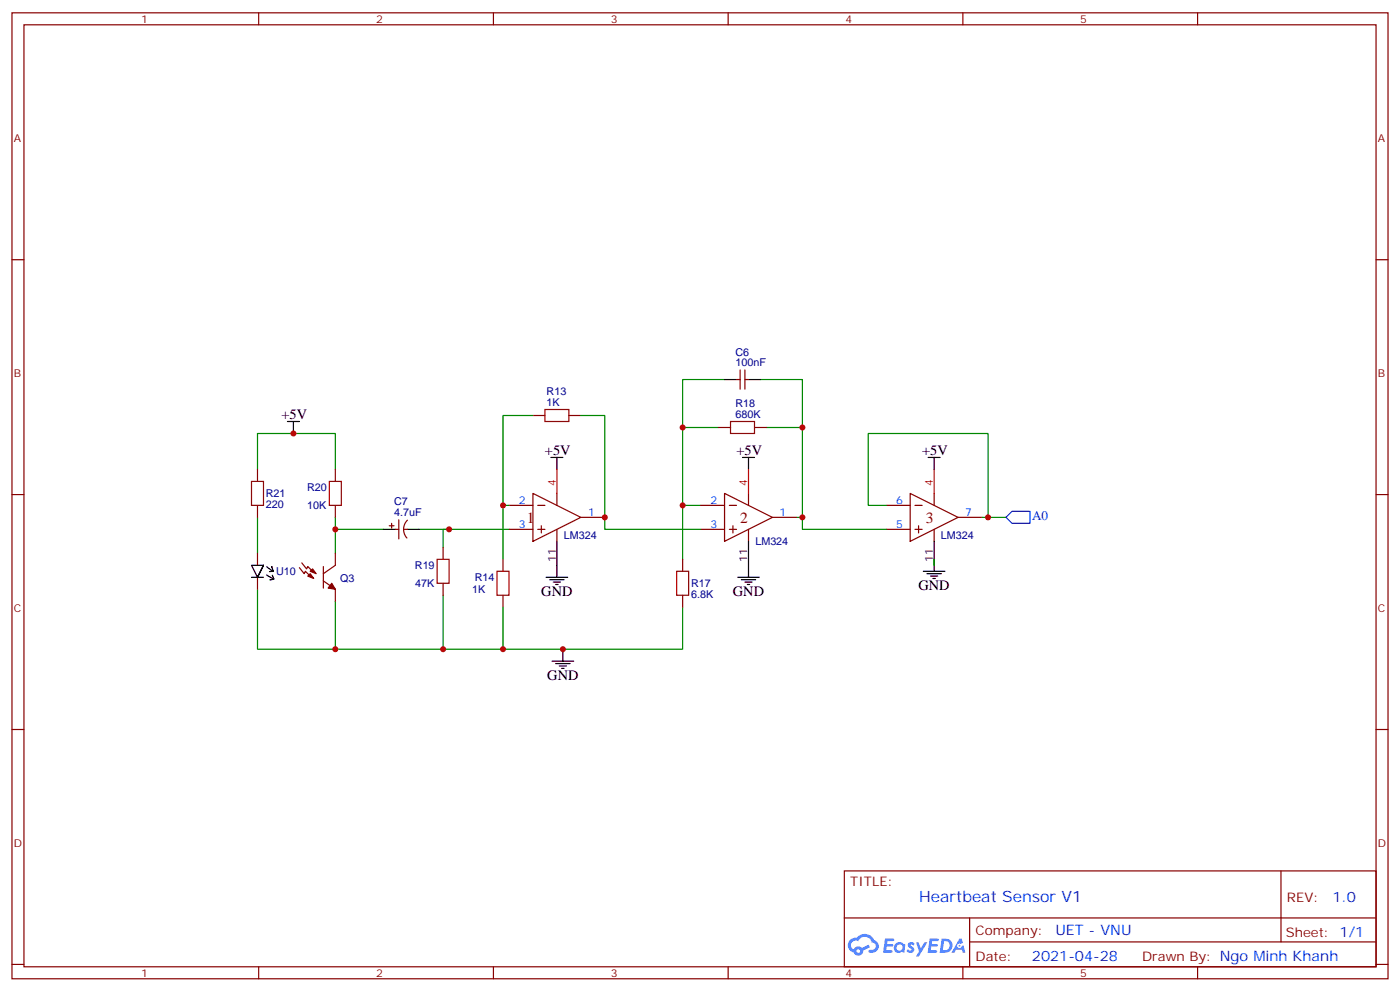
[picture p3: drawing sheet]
<svg xmlns="http://www.w3.org/2000/svg" width="412mm" height="292mm" viewBox="0 0 412 292" stroke-linecap="round" stroke-linejoin="round" font-family="sans-serif">
<g fill="none" stroke="#870000" stroke-width=".35">
<path d="M3.5 3.8h405.4v284.3h-405.4zM7.1 7.3h398.2v277.3h-398.2zM76.2 3.8v3.5M145.3 3.8v3.5M214.5 3.8v3.5M283.6 3.8v3.5M352.8 3.8v3.5M3.5 76.4h3.6M405.3 76.4h3.6M3.5 145.6h3.6M405.3 145.6h3.6M3.5 214.7h3.6"/>
<path d="M405.3 214.7h3.6M248.7 256.4h156.6v28.2h-156.6zM377.3 256.4v20.9M248.7 270.2h156.5M285.6 277.3h119.6M285.6 270.2v14.1M3.5 283.9h3.6M76.2 284.6v3.5M145.3 284.6v3.5M214.5 284.6v3.5M283.6 284.6v3.5M352.8 284.6v3.5"/>
<path d="M405.3 283.9h3.6"/>
</g>
<g fill="#5487ff">
<path d="M267.7 277.5a1.22 1.22 0 0 1 1.7 .3l-.4 .6a.47 .47 0 0 0-.3-.4 .47 .47 0 0 0-.5 .2l.1 .2a1.14 1.14 0 0 1 .8 1.7 1.14 1.14 0 0 1-1.9 0l-.2-.2 .5-.5 .7 .4a.29 .29 0 0 0 .3-.2 .29 .29 0 0 0-.2-.4 1.04 1.04 0 0 1-.6-1.7z"/>
<path d="M260.7 276.3h2.4l.3 .2-.2 .5h-1.8l-.1 .9h1.5l.3 .4-.3 .3h-1.6l-.2 1.1 1.7 .1 .2 .3-.2 .3h-2.6z"/>
<path d="M273.8 276.3h2.4l.3 .2-.1 .5h-1.8l-.2 .9h1.6l.3 .4-.4 .3h-1.6l-.1 1.1 1.7 .1 .2 .3-.2 .3h-2.6z"/>
<path d="M282.6 276.3h.7l.3 1.2-.6 .4a.69 .69 0 0 0-1 .2 .69 .69 0 0 0 .4 1 .69 .69 0 0 0 .9-.6l.5-.3 .6 2.2h-.8l-.2-.8h-1.8l-.5 .8h-.8z"/>
<path d="M269.8 277.4h.8l.6 1.8 1.1-1.8h.9l-2.6 4.2h-.8l.9-1.6z"/>
<path d="M277.4 276.3l-.6 4.1h1.3a2.11 2.11 0 0 0 2.5-2.1 2.11 2.11 0 0 0-2.5-2zM278.1 277a1.39 1.39 0 0 1 1.7 1.4 1.39 1.39 0 0 1-1.8 1.3h-.3z"/>
<path d="M263.7 277.9a1.54 1.54 0 0 0-.1 2.2 1.54 1.54 0 0 0 2.2 .1l.6 .2 .3-2.3-.2-.2h-.4a1.49 1.49 0 0 0-2.4 0zM264 278.9a.94 .94 0 0 1 1.8 0 .94 .94 0 0 1-1.8 0z"/>
<path d="M250.4 276.7a2.18 2.18 0 0 0 1.1 3.7 1.44 1.44 0 0 0 1.6 .9 1.44 1.44 0 0 0 1.2-1.5l2-1-.5-.7-1.9 .9a1.47 1.47 0 0 0-2.4 .5 1.39 1.39 0 0 1-.7-2 1.39 1.39 0 0 1 2-.4 2.12 2.12 0 0 1 2.2-1.3 2.12 2.12 0 0 1 1.9 1.7 1.14 1.14 0 0 1 1.1 1.4 1.14 1.14 0 0 1-1.7 .7 .43 .43 0 0 0-.5 .4 .43 .43 0 0 0 .4 .5 1.98 1.98 0 0 0 2.5-1.3 1.98 1.98 0 0 0-1.2-2.5 3.1 3.1 0 0 0-5.3-.7l-.9 .1zM252.3 280a.55 .55 0 0 1 1.1 0 .55 .55 0 0 1-1.1 0z"/>
<circle cx="282.6" cy="278.4" r=".26"/>
</g>
<g fill="none" stroke="#008700" stroke-width=".35">
<path d="M213.4 111.7h-12.3v37.1h5.3M224 111.7h12.4v40.6h-1.8M75.8 138.2v-10.6h23v10.6M201.1 125.8h10.6M225.8 125.8h10.6M75.8 152.3v10.6M98.8 155.8h14.1M98.8 152.3v10.6M123.5 155.8h26.4M132.3 155.8h-1.8v5.3M201.1 148.8v15.8M75.8 173.5v17.6h23v-14.1"/>
<path d="M130.5 175.2v15.9h-31.7M201.1 178.8v12.3h-70.6"/>
</g>
<g fill="none" stroke="#000" stroke-width=".35">
<path d="M213.4 111.7h3.6M220.5 111.7h3.5M84.7 124.1h3.5M86.4 124.1v3.5M162.3 134.7h3.5M164 134.7v3.5M218.7 134.7h3.5M220.5 134.7v3.5M112.9 155.8h3.5M119.9 155.8h3.6M164 159.3v10.6M220.5 159.3v10.6"/>
<path d="M275.2 159.3v8.9M160.9 169.9h6.3M161.9 170.6h4.3M163 171.3h2.1M163.7 172h.7M217.3 169.9h6.4M218.4 170.6h4.2M219.4 171.3h2.1M220.1 172h.7M272 168.2h6.3M273 168.9h4.3M274.1 169.6h2.1"/>
<path d="M274.8 170.3h.7M162.6 194.6h6.4M163.7 195.3h4.2M164.7 196h2.2M165.5 196.7h.7M165.8 191.1v3.5"/>
</g>
<g fill="none" stroke="#870000" stroke-width=".35">
<path d="M217 111.7h1M218 108.9v5.6M219.4 108.9v5.6M219.4 111.7h1.1M75.8 138.2v3.5M98.8 138.2v3.5M211.7 125.8h3.5M222.2 125.8h3.6M75.8 148.8v3.5M98.8 148.8v3.5M114.7 154.8h1.4M115.4 154.1v1.4"/>
<path d="M116.4 155.8h1.1M117.5 153v5.6M118.9 155.8h1M120 153.1a3.8 3.8 0 0 0-.1 5.3M149.9 148.8h7.1M149.9 155.8h7.1M157 145.2l14.1 7.1-14.1 7zM158.4 148.8h2.1M158.4 155.8h2.1M159.5 154.8v2.1M164 145.2v3.6M164 155.8v3.5"/>
<path d="M171.1 152.3h7.1M206.4 148.8h7M206.4 155.8h7M213.4 145.2l14.1 7.1-14.1 7zM214.8 148.8h2.2M214.8 155.8h2.2M215.9 154.8v2.1M220.5 145.2v3.6M220.5 155.8v3.5M227.5 152.3h7.1M261.1 148.8h7M261.1 155.8h7"/>
<path d="M268.1 145.2l14.1 7.1-14.1 7zM269.5 148.8h2.1M269.5 155.8h2.1M270.6 154.8v2.1M275.2 145.2v3.6M275.2 155.8v3.5M282.2 152.3h7.1M75.8 162.9v10.6M130.5 161.1v3.5M130.5 171.7v3.5M201.1 164.6v3.6M201.1 175.2v3.6"/>
</g>
<path d="M215.2 124.1h7v3.5h-7zM74.1 141.7h3.5v7.1h-3.5zM97 141.7h3.5v7.1h-3.5zM128.8 164.6h3.5v7.1h-3.5zM199.3 168.2h3.5v7h-3.5z" fill="none" stroke="#a10000" stroke-width=".35"/>
<path d="M164 138.2v7M220.5 138.2v7M275.2 138.2v7" fill="none" stroke="#f00" stroke-width=".35"/>
<path d="M74.1 166.4h3.5l-1.8 3.5 1.8-3.5-1.8 3.5z" fill="#fff" stroke="#000" stroke-width=".35"/>
<path d="M273.4 134.7h3.5M275.2 134.7v3.5M74.1 169.9h3.5M78.5 169.3l2.1 1.2-.4-1.2M78.6 166.8l1.9 1.4-.4-1.4M80.4 168.1l-1 .2M80.5 170.5l-1 .2" fill="none" stroke="#000" stroke-width=".35"/>
<path d="M157 122.3h-8.8v26.5h1.7M171.1 122.3h7.1v33.5h28.2M148.2 148.8v15.8M236.4 152.3v3.5h24.7M261.1 148.8h-5.3v-21.2h35.2v24.7h-1.7M291 152.3h5.3M148.2 178.8v12.3M275.2 164.6v1.8" fill="none" stroke="#008700" stroke-width=".35"/>
<path d="M298.1 150.5h5.3v3.6h-5.3l-1.8-1.8z" fill="none" stroke="#00f" stroke-width=".35"/>
<path d="M157 122.3h3.5M167.6 122.3h3.5M88.2 167.1l1.4 1.8 .4-.7 1.7 1.7M88.9 165.7l1.4 1.8 .4-.7 1.7 1.7M95.2 166.8v6.3M95.2 171l3.6 2.5v3.5M98.8 162.9v3.5l-3.6 2.5M148.2 164.6v3.6M148.2 175.2v3.6" fill="none" stroke="#870000" stroke-width=".35"/>
<path d="M160.5 120.5h7.1v3.6h-7.1zM146.4 168.2h3.5v7h-3.5z" fill="none" stroke="#a10000" stroke-width=".35"/>
<g fill="#870000" stroke="#870000" stroke-width=".35">
<path d="M91.4 168.2l.7-.7 1 1.4z"/>
<path d="M90.7 169.6l.7-.7 1 1.4z"/>
<path d="M97.7 171.7l1.1 1.8-2.1-.4z"/>
</g>
<g fill="#c00">
<circle cx="201.1" cy="125.8" r=".88"/>
<circle cx="201.1" cy="148.8" r=".88"/>
<circle cx="236.4" cy="125.8" r=".88"/>
<circle cx="98.8" cy="191.1" r=".88"/>
<circle cx="132.3" cy="155.8" r=".88"/>
<circle cx="98.8" cy="155.8" r=".88"/>
<circle cx="86.4" cy="127.6" r=".88"/>
<circle cx="236.4" cy="152.3" r=".88"/>
<circle cx="291" cy="152.3" r=".88"/>
<circle cx="178.2" cy="152.3" r=".88"/>
<circle cx="148.2" cy="148.8" r=".88"/>
<circle cx="148.2" cy="191.1" r=".88"/>
<circle cx="165.8" cy="191.1" r=".88"/>
<circle cx="130.5" cy="191.1" r=".88"/>
</g>
<g font-size="4.6" fill="#800">
<text x="155.2" y="154.1">1</text>
<text x="218" y="154.1">2</text>
<text x="272.7" y="154.1">3</text>
</g>
<text font-size="4.6" fill="#00f" x="270.8" y="265.4">Heartbeat Sensor V1</text>
<g font-size="4.2">
<text x="82.9" y="123.4">+5V</text>
<text x="160.5" y="133.9">+5V</text>
<text x="217" y="133.9">+5V</text>
<text x="271.6" y="133.9">+5V</text>
<text x="270.6" y="173.8">GND</text>
<text x="159.5" y="175.6">GND</text>
<text x="215.9" y="175.6">GND</text>
<text x="161.2" y="200.3">GND</text>
</g>
<g font-size="4.2" fill="#00f">
<text x="392.5" y="265.6">1.0</text>
<text x="310.9" y="275.2">UET - VNU</text>
<text x="304" y="283">2021-04-28</text>
</g>
<text font-size="3.9" fill="#00f" x="304" y="153">A0</text>
<g font-size="3.9" fill="#800">
<text x="250.5" y="260.9">TITLE:</text>
<text x="379.1" y="265.6">REV:</text>
<text x="287.4" y="275.1">Company:</text>
<text x="378.7" y="275.8">Sheet: 1/1</text>
<text x="287.4" y="282.8">Date:</text>
<text x="336.4" y="282.9">Drawn By: Ngo Minh Khanh</text>
</g>
<g font-size="3.2" fill="#800">
<text x="41.6" y="6.8">1</text>
<text x="110.8" y="6.8">2</text>
<text x="179.9" y="6.8">3</text>
<text x="249.1" y="6.8">4</text>
<text x="318.2" y="6.8">5</text>
<text x="4.1" y="41.9">A</text>
<text x="405.9" y="41.9">A</text>
<text x="4.1" y="111">B</text>
<text x="405.9" y="111">B</text>
<text x="4.1" y="180.2">C</text>
<text x="405.9" y="180.2">C</text>
<text x="4.1" y="249.3">D</text>
<text x="405.9" y="249.3">D</text>
<text x="41.6" y="287.6">1</text>
<text x="110.8" y="287.6">2</text>
<text x="179.9" y="287.6">3</text>
<text x="249.1" y="287.6">4</text>
<text x="318.2" y="287.6">5</text>
</g>
<g font-size="3.2" fill="#000080">
<text x="216.6" y="107.8">100nF</text>
<text x="216.6" y="104.7">C6</text>
<text x="161" y="119.5">1K</text>
<text x="161" y="116.3">R13</text>
<text x="216.6" y="119.8">R18</text>
<text x="216.6" y="123">680K</text>
<text x="78.3" y="149.5">220</text>
<text x="78.3" y="146.4">R21</text>
<text x="90.5" y="144.6">R20</text>
<text x="90.5" y="149.9">10K</text>
<text x="116.1" y="148.8">C7</text>
<text x="116.1" y="151.9">4.7uF</text>
<text x="166.1" y="158.7">LM324</text>
<text x="222.5" y="160.5">LM324</text>
<text x="277.2" y="158.7">LM324</text>
<text x="122.2" y="167.5">R19</text>
<text x="81.3" y="169.3">U10</text>
<text x="100.2" y="171.2">Q3</text>
<text x="122.3" y="172.8">47K</text>
<text x="139.9" y="171.1">R14</text>
<text x="203.6" y="172.8">R17</text>
<text x="139.1" y="174.6">1K</text>
<text x="203.6" y="176">6.8K</text>
</g>
<g font-size="3.2" fill="#f00">
<text x="163.7" y="143.1" transform="rotate(-90 163.7 143.1)">4</text>
<text x="220.1" y="143.1" transform="rotate(-90 220.1 143.1)">4</text>
<text x="274.8" y="143.1" transform="rotate(-90 274.8 143.1)">4</text>
</g>
<g font-size="3.2" fill="#00f">
<text x="152.9" y="148.4">2</text>
<text x="209.3" y="148.4">2</text>
<text x="264" y="148.4">6</text>
<text x="152.9" y="155.5">3</text>
<text x="173.2" y="151.9">1</text>
<text x="209.3" y="155.5">3</text>
<text x="229.7" y="151.9">1</text>
<text x="264" y="155.5">5</text>
<text x="284.3" y="151.9">7</text>
</g>
<g font-size="3.2">
<text x="163.7" y="165.5" transform="rotate(-90 163.7 165.5)">11</text>
<text x="220.1" y="165.5" transform="rotate(-90 220.1 165.5)">11</text>
<text x="274.8" y="165.5" transform="rotate(-90 274.8 165.5)">11</text>
</g>
</svg>
